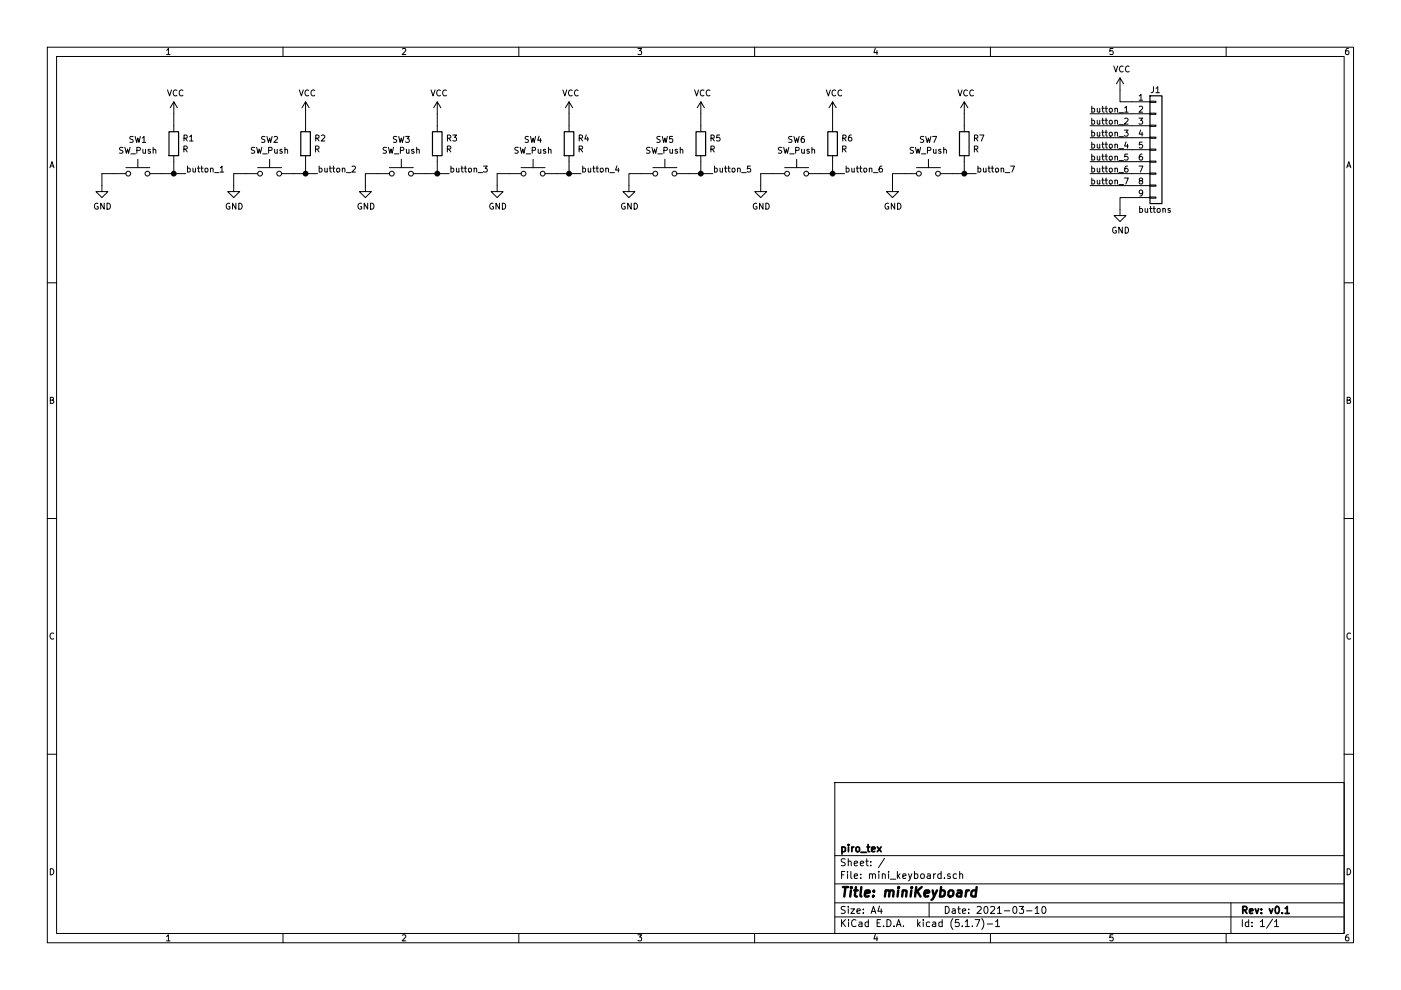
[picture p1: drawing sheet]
EESchema Schematic File Version 4
EELAYER 30 0
EELAYER END
$Descr A4 11693 8268
encoding utf-8
Sheet 1 1
Title "miniKeyboard"
Date "2021-03-10"
Rev "v0.1"
Comp "piro_tex"
Comment1 ""
Comment2 ""
Comment3 ""
Comment4 ""
$EndDescr
$Comp
L Switch:SW_Push SW1
U 1 1
P 1150 1450
F 0 "SW1" H 1150 1735 50  0000 C CNN
F 1 "SW_Push" H 1150 1644 50  0000 C CNN
F 2 "Button_Switch_THT:SW_PUSH_6mm" H 1150 1650 50  0001 C CNN
F 3 "~" H 1150 1650 50  0001 C CNN
	1    1150 1450
	1    0    0    -1  
$EndComp
$Comp
L Device:R R1
U 1 1
P 1450 1200
F 0 "R1" H 1520 1246 50  0000 L CNN
F 1 "R" H 1520 1155 50  0000 L CNN
F 2 "Resistor_SMD:R_0402_1005Metric" V 1380 1200 50  0001 C CNN
F 3 "~" H 1450 1200 50  0001 C CNN
	1    1450 1200
	1    0    0    -1  
$EndComp
$Comp
L power:VCC #PWR02
U 1 1
P 1450 950
F 0 "#PWR02" H 1450 800 50  0001 C CNN
F 1 "VCC" H 1465 1123 50  0000 C CNN
F 2 "" H 1450 950 50  0001 C CNN
F 3 "" H 1450 950 50  0001 C CNN
	1    1450 950 
	1    0    0    -1  
$EndComp
$Comp
L power:GND #PWR09
U 1 1
P 850 1550
F 0 "#PWR09" H 850 1300 50  0001 C CNN
F 1 "GND" H 855 1377 50  0000 C CNN
F 2 "" H 850 1550 50  0001 C CNN
F 3 "" H 850 1550 50  0001 C CNN
	1    850  1550
	1    0    0    -1  
$EndComp
Wire Wire Line
	850  1550 850  1450
Wire Wire Line
	850  1450 950  1450
Wire Wire Line
	1450 1350 1450 1450
Wire Wire Line
	1450 1450 1350 1450
Wire Wire Line
	1450 1450 1550 1450
Connection ~ 1450 1450
Wire Wire Line
	1450 950  1450 1050
Text Label 1550 1450 0    50   ~ 0
button_1
$Comp
L Switch:SW_Push SW2
U 1 1
P 2250 1450
F 0 "SW2" H 2250 1735 50  0000 C CNN
F 1 "SW_Push" H 2250 1644 50  0000 C CNN
F 2 "Button_Switch_THT:SW_PUSH_6mm" H 2250 1650 50  0001 C CNN
F 3 "~" H 2250 1650 50  0001 C CNN
	1    2250 1450
	1    0    0    -1  
$EndComp
$Comp
L Device:R R2
U 1 1
P 2550 1200
F 0 "R2" H 2620 1246 50  0000 L CNN
F 1 "R" H 2620 1155 50  0000 L CNN
F 2 "Resistor_SMD:R_0402_1005Metric" V 2480 1200 50  0001 C CNN
F 3 "~" H 2550 1200 50  0001 C CNN
	1    2550 1200
	1    0    0    -1  
$EndComp
$Comp
L power:VCC #PWR03
U 1 1
P 2550 950
F 0 "#PWR03" H 2550 800 50  0001 C CNN
F 1 "VCC" H 2565 1123 50  0000 C CNN
F 2 "" H 2550 950 50  0001 C CNN
F 3 "" H 2550 950 50  0001 C CNN
	1    2550 950 
	1    0    0    -1  
$EndComp
$Comp
L power:GND #PWR010
U 1 1
P 1950 1550
F 0 "#PWR010" H 1950 1300 50  0001 C CNN
F 1 "GND" H 1955 1377 50  0000 C CNN
F 2 "" H 1950 1550 50  0001 C CNN
F 3 "" H 1950 1550 50  0001 C CNN
	1    1950 1550
	1    0    0    -1  
$EndComp
Wire Wire Line
	1950 1550 1950 1450
Wire Wire Line
	1950 1450 2050 1450
Wire Wire Line
	2550 1350 2550 1450
Wire Wire Line
	2550 1450 2450 1450
Wire Wire Line
	2550 1450 2650 1450
Connection ~ 2550 1450
Wire Wire Line
	2550 950  2550 1050
Text Label 2650 1450 0    50   ~ 0
button_2
$Comp
L Switch:SW_Push SW3
U 1 1
P 3350 1450
F 0 "SW3" H 3350 1735 50  0000 C CNN
F 1 "SW_Push" H 3350 1644 50  0000 C CNN
F 2 "Button_Switch_THT:SW_PUSH_6mm" H 3350 1650 50  0001 C CNN
F 3 "~" H 3350 1650 50  0001 C CNN
	1    3350 1450
	1    0    0    -1  
$EndComp
$Comp
L Device:R R3
U 1 1
P 3650 1200
F 0 "R3" H 3720 1246 50  0000 L CNN
F 1 "R" H 3720 1155 50  0000 L CNN
F 2 "Resistor_SMD:R_0402_1005Metric" V 3580 1200 50  0001 C CNN
F 3 "~" H 3650 1200 50  0001 C CNN
	1    3650 1200
	1    0    0    -1  
$EndComp
$Comp
L power:VCC #PWR04
U 1 1
P 3650 950
F 0 "#PWR04" H 3650 800 50  0001 C CNN
F 1 "VCC" H 3665 1123 50  0000 C CNN
F 2 "" H 3650 950 50  0001 C CNN
F 3 "" H 3650 950 50  0001 C CNN
	1    3650 950 
	1    0    0    -1  
$EndComp
$Comp
L power:GND #PWR011
U 1 1
P 3050 1550
F 0 "#PWR011" H 3050 1300 50  0001 C CNN
F 1 "GND" H 3055 1377 50  0000 C CNN
F 2 "" H 3050 1550 50  0001 C CNN
F 3 "" H 3050 1550 50  0001 C CNN
	1    3050 1550
	1    0    0    -1  
$EndComp
Wire Wire Line
	3050 1550 3050 1450
Wire Wire Line
	3050 1450 3150 1450
Wire Wire Line
	3650 1350 3650 1450
Wire Wire Line
	3650 1450 3550 1450
Wire Wire Line
	3650 1450 3750 1450
Connection ~ 3650 1450
Wire Wire Line
	3650 950  3650 1050
Text Label 3750 1450 0    50   ~ 0
button_3
$Comp
L Switch:SW_Push SW4
U 1 1
P 4450 1450
F 0 "SW4" H 4450 1735 50  0000 C CNN
F 1 "SW_Push" H 4450 1644 50  0000 C CNN
F 2 "Button_Switch_THT:SW_PUSH_6mm" H 4450 1650 50  0001 C CNN
F 3 "~" H 4450 1650 50  0001 C CNN
	1    4450 1450
	1    0    0    -1  
$EndComp
$Comp
L Device:R R4
U 1 1
P 4750 1200
F 0 "R4" H 4820 1246 50  0000 L CNN
F 1 "R" H 4820 1155 50  0000 L CNN
F 2 "Resistor_SMD:R_0402_1005Metric" V 4680 1200 50  0001 C CNN
F 3 "~" H 4750 1200 50  0001 C CNN
	1    4750 1200
	1    0    0    -1  
$EndComp
$Comp
L power:VCC #PWR05
U 1 1
P 4750 950
F 0 "#PWR05" H 4750 800 50  0001 C CNN
F 1 "VCC" H 4765 1123 50  0000 C CNN
F 2 "" H 4750 950 50  0001 C CNN
F 3 "" H 4750 950 50  0001 C CNN
	1    4750 950 
	1    0    0    -1  
$EndComp
$Comp
L power:GND #PWR012
U 1 1
P 4150 1550
F 0 "#PWR012" H 4150 1300 50  0001 C CNN
F 1 "GND" H 4155 1377 50  0000 C CNN
F 2 "" H 4150 1550 50  0001 C CNN
F 3 "" H 4150 1550 50  0001 C CNN
	1    4150 1550
	1    0    0    -1  
$EndComp
Wire Wire Line
	4150 1550 4150 1450
Wire Wire Line
	4150 1450 4250 1450
Wire Wire Line
	4750 1350 4750 1450
Wire Wire Line
	4750 1450 4650 1450
Wire Wire Line
	4750 1450 4850 1450
Connection ~ 4750 1450
Wire Wire Line
	4750 950  4750 1050
Text Label 4850 1450 0    50   ~ 0
button_4
$Comp
L Switch:SW_Push SW5
U 1 1
P 5550 1450
F 0 "SW5" H 5550 1735 50  0000 C CNN
F 1 "SW_Push" H 5550 1644 50  0000 C CNN
F 2 "Button_Switch_THT:SW_PUSH_6mm" H 5550 1650 50  0001 C CNN
F 3 "~" H 5550 1650 50  0001 C CNN
	1    5550 1450
	1    0    0    -1  
$EndComp
$Comp
L Device:R R5
U 1 1
P 5850 1200
F 0 "R5" H 5920 1246 50  0000 L CNN
F 1 "R" H 5920 1155 50  0000 L CNN
F 2 "Resistor_SMD:R_0402_1005Metric" V 5780 1200 50  0001 C CNN
F 3 "~" H 5850 1200 50  0001 C CNN
	1    5850 1200
	1    0    0    -1  
$EndComp
$Comp
L power:VCC #PWR06
U 1 1
P 5850 950
F 0 "#PWR06" H 5850 800 50  0001 C CNN
F 1 "VCC" H 5865 1123 50  0000 C CNN
F 2 "" H 5850 950 50  0001 C CNN
F 3 "" H 5850 950 50  0001 C CNN
	1    5850 950 
	1    0    0    -1  
$EndComp
$Comp
L power:GND #PWR013
U 1 1
P 5250 1550
F 0 "#PWR013" H 5250 1300 50  0001 C CNN
F 1 "GND" H 5255 1377 50  0000 C CNN
F 2 "" H 5250 1550 50  0001 C CNN
F 3 "" H 5250 1550 50  0001 C CNN
	1    5250 1550
	1    0    0    -1  
$EndComp
Wire Wire Line
	5250 1550 5250 1450
Wire Wire Line
	5250 1450 5350 1450
Wire Wire Line
	5850 1350 5850 1450
Wire Wire Line
	5850 1450 5750 1450
Wire Wire Line
	5850 1450 5950 1450
Connection ~ 5850 1450
Wire Wire Line
	5850 950  5850 1050
Text Label 5950 1450 0    50   ~ 0
button_5
$Comp
L Switch:SW_Push SW6
U 1 1
P 6650 1450
F 0 "SW6" H 6650 1735 50  0000 C CNN
F 1 "SW_Push" H 6650 1644 50  0000 C CNN
F 2 "Button_Switch_THT:SW_PUSH_6mm" H 6650 1650 50  0001 C CNN
F 3 "~" H 6650 1650 50  0001 C CNN
	1    6650 1450
	1    0    0    -1  
$EndComp
$Comp
L Device:R R6
U 1 1
P 6950 1200
F 0 "R6" H 7020 1246 50  0000 L CNN
F 1 "R" H 7020 1155 50  0000 L CNN
F 2 "Resistor_SMD:R_0402_1005Metric" V 6880 1200 50  0001 C CNN
F 3 "~" H 6950 1200 50  0001 C CNN
	1    6950 1200
	1    0    0    -1  
$EndComp
$Comp
L power:VCC #PWR07
U 1 1
P 6950 950
F 0 "#PWR07" H 6950 800 50  0001 C CNN
F 1 "VCC" H 6965 1123 50  0000 C CNN
F 2 "" H 6950 950 50  0001 C CNN
F 3 "" H 6950 950 50  0001 C CNN
	1    6950 950 
	1    0    0    -1  
$EndComp
$Comp
L power:GND #PWR014
U 1 1
P 6350 1550
F 0 "#PWR014" H 6350 1300 50  0001 C CNN
F 1 "GND" H 6355 1377 50  0000 C CNN
F 2 "" H 6350 1550 50  0001 C CNN
F 3 "" H 6350 1550 50  0001 C CNN
	1    6350 1550
	1    0    0    -1  
$EndComp
Wire Wire Line
	6350 1550 6350 1450
Wire Wire Line
	6350 1450 6450 1450
Wire Wire Line
	6950 1350 6950 1450
Wire Wire Line
	6950 1450 6850 1450
Wire Wire Line
	6950 1450 7050 1450
Connection ~ 6950 1450
Wire Wire Line
	6950 950  6950 1050
Text Label 7050 1450 0    50   ~ 0
button_6
$Comp
L Switch:SW_Push SW7
U 1 1
P 7750 1450
F 0 "SW7" H 7750 1735 50  0000 C CNN
F 1 "SW_Push" H 7750 1644 50  0000 C CNN
F 2 "Button_Switch_THT:SW_PUSH_6mm" H 7750 1650 50  0001 C CNN
F 3 "~" H 7750 1650 50  0001 C CNN
	1    7750 1450
	1    0    0    -1  
$EndComp
$Comp
L Device:R R7
U 1 1
P 8050 1200
F 0 "R7" H 8120 1246 50  0000 L CNN
F 1 "R" H 8120 1155 50  0000 L CNN
F 2 "Resistor_SMD:R_0402_1005Metric" V 7980 1200 50  0001 C CNN
F 3 "~" H 8050 1200 50  0001 C CNN
	1    8050 1200
	1    0    0    -1  
$EndComp
$Comp
L power:VCC #PWR08
U 1 1
P 8050 950
F 0 "#PWR08" H 8050 800 50  0001 C CNN
F 1 "VCC" H 8065 1123 50  0000 C CNN
F 2 "" H 8050 950 50  0001 C CNN
F 3 "" H 8050 950 50  0001 C CNN
	1    8050 950 
	1    0    0    -1  
$EndComp
$Comp
L power:GND #PWR015
U 1 1
P 7450 1550
F 0 "#PWR015" H 7450 1300 50  0001 C CNN
F 1 "GND" H 7455 1377 50  0000 C CNN
F 2 "" H 7450 1550 50  0001 C CNN
F 3 "" H 7450 1550 50  0001 C CNN
	1    7450 1550
	1    0    0    -1  
$EndComp
Wire Wire Line
	7450 1550 7450 1450
Wire Wire Line
	7450 1450 7550 1450
Wire Wire Line
	8050 1350 8050 1450
Wire Wire Line
	8050 1450 7950 1450
Wire Wire Line
	8050 1450 8150 1450
Connection ~ 8050 1450
Wire Wire Line
	8050 950  8050 1050
Text Label 8150 1450 0    50   ~ 0
button_7
$Comp
L Connector_Generic:Conn_01x09 J1
U 1 1
P 9650 1250
F 0 "J1" H 9600 1750 50  0000 L CNN
F 1 "buttons" H 9500 750 50  0000 L CNN
F 2 "Connector_PinHeader_2.54mm:PinHeader_1x09_P2.54mm_Vertical" H 9650 1250 50  0001 C CNN
F 3 "~" H 9650 1250 50  0001 C CNN
	1    9650 1250
	1    0    0    -1  
$EndComp
Text Label 9100 1550 0    50   ~ 0
button_7
Text Label 9100 1450 0    50   ~ 0
button_6
Text Label 9100 1350 0    50   ~ 0
button_5
Text Label 9100 1250 0    50   ~ 0
button_4
Text Label 9100 1150 0    50   ~ 0
button_3
Text Label 9100 1050 0    50   ~ 0
button_2
Text Label 9100 950  0    50   ~ 0
button_1
$Comp
L power:VCC #PWR01
U 1 1
P 9350 750
F 0 "#PWR01" H 9350 600 50  0001 C CNN
F 1 "VCC" H 9365 923 50  0000 C CNN
F 2 "" H 9350 750 50  0001 C CNN
F 3 "" H 9350 750 50  0001 C CNN
	1    9350 750 
	1    0    0    -1  
$EndComp
$Comp
L power:GND #PWR016
U 1 1
P 9350 1750
F 0 "#PWR016" H 9350 1500 50  0001 C CNN
F 1 "GND" H 9355 1577 50  0000 C CNN
F 2 "" H 9350 1750 50  0001 C CNN
F 3 "" H 9350 1750 50  0001 C CNN
	1    9350 1750
	1    0    0    -1  
$EndComp
Wire Wire Line
	9350 1750 9350 1650
Wire Wire Line
	9350 1650 9450 1650
Wire Wire Line
	9350 750  9350 850 
Wire Wire Line
	9350 850  9450 850 
Wire Wire Line
	9100 1550 9450 1550
Wire Wire Line
	9450 1450 9100 1450
Wire Wire Line
	9100 1350 9450 1350
Wire Wire Line
	9450 1250 9100 1250
Wire Wire Line
	9100 1150 9450 1150
Wire Wire Line
	9450 1050 9100 1050
Wire Wire Line
	9100 950  9450 950 
$EndSCHEMATC
